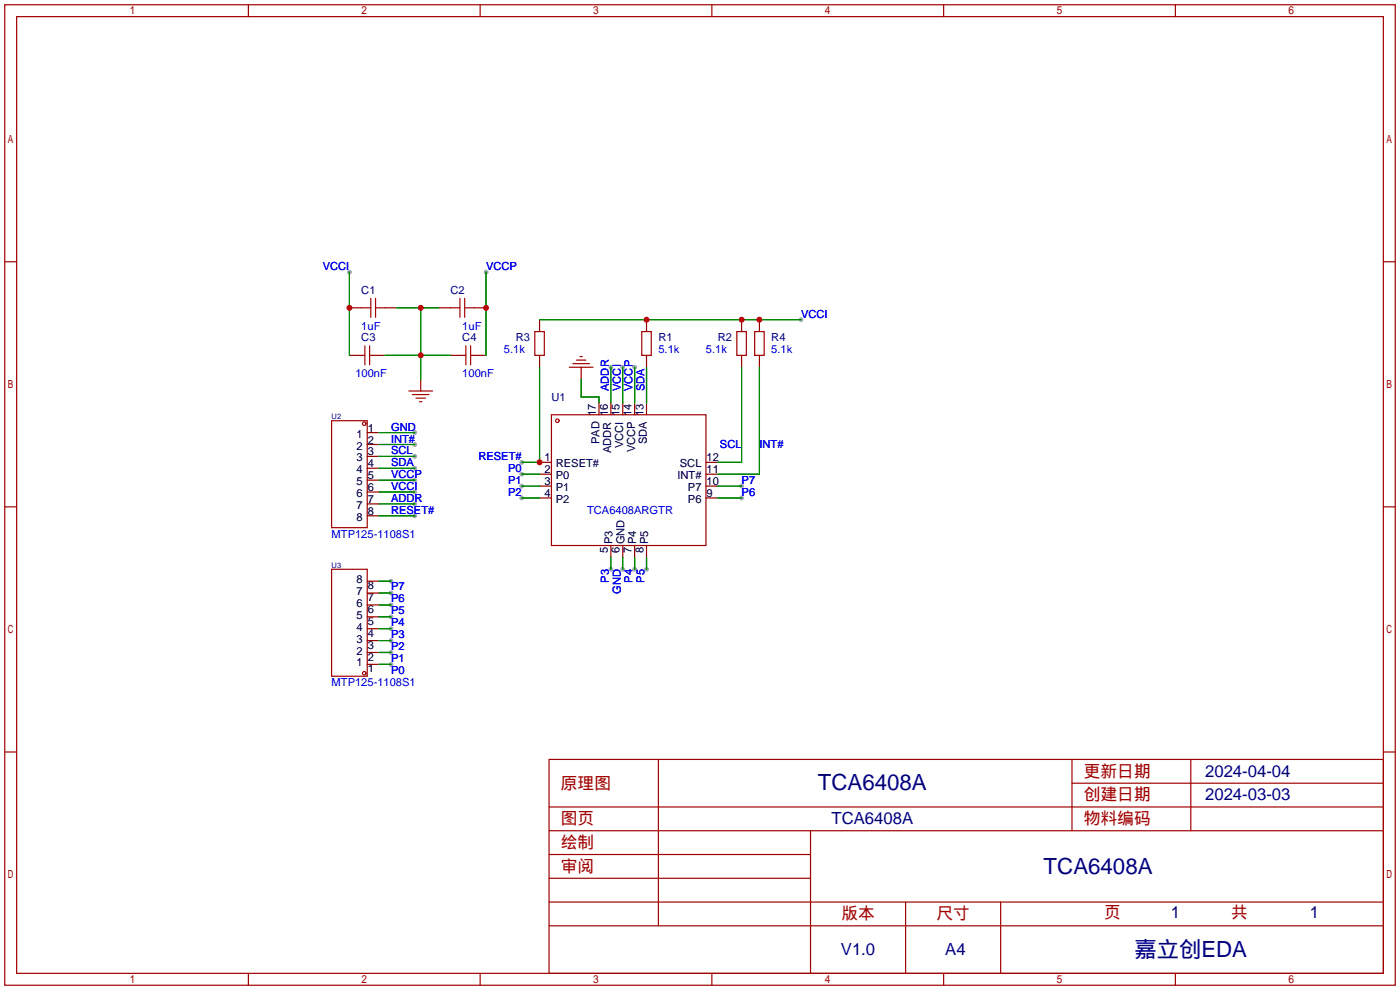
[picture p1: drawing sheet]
<svg xmlns="http://www.w3.org/2000/svg" width="299mm" height="212mm" viewBox="0 0 299 212" stroke-linecap="round" stroke-linejoin="round" font-family="sans-serif">
<g fill="#999">
<circle cx="111.5" cy="101.3" r=".51"/>
<circle cx="111.5" cy="103.9" r=".51"/>
<circle cx="111.5" cy="106.4" r=".51"/>
<circle cx="130.6" cy="121.7" r=".51"/>
<circle cx="135.6" cy="121.7" r=".51"/>
<circle cx="138.2" cy="121.7" r=".51"/>
<circle cx="158.5" cy="106.4" r=".51"/>
<circle cx="158.5" cy="103.9" r=".51"/>
<circle cx="83.6" cy="142" r=".51"/>
<circle cx="83.6" cy="139.4" r=".51"/>
<circle cx="83.6" cy="136.9" r=".51"/>
<circle cx="83.6" cy="134.4" r=".51"/>
<circle cx="83.6" cy="131.8" r=".51"/>
<circle cx="83.6" cy="129.3" r=".51"/>
<circle cx="83.6" cy="126.7" r=".51"/>
<circle cx="83.6" cy="124.2" r=".51"/>
<circle cx="74.7" cy="58.2" r=".51"/>
<circle cx="103.9" cy="58.2" r=".51"/>
<circle cx="88.6" cy="92.5" r=".51"/>
<circle cx="88.6" cy="110.2" r=".51"/>
<circle cx="130.6" cy="78.5" r=".51"/>
<circle cx="133.1" cy="78.5" r=".51"/>
<circle cx="135.6" cy="78.5" r=".51"/>
<circle cx="171.2" cy="68.3" r=".51"/>
<circle cx="88.6" cy="107.7" r=".51"/>
<circle cx="111.5" cy="98.8" r=".51"/>
<circle cx="88.6" cy="95" r=".51"/>
<circle cx="88.6" cy="97.5" r=".51"/>
<circle cx="88.6" cy="100.1" r=".51"/>
<circle cx="88.6" cy="102.6" r=".51"/>
<circle cx="88.6" cy="105.2" r=".51"/>
<circle cx="133.1" cy="121.7" r=".51"/>
</g>
<g fill="none" stroke="#a10000" stroke-width=".25">
<path d="M1 1h297.2v209.6h-297.2zM3.6 3.6h292.1v204.4h-292.1zM53.1 1v2.6M102.6 1v2.6M152.1 1v2.6M201.7 1v2.6M251.2 1v2.6M1 55.9h2.6M295.7 55.9h2.5M77.2 65.8h2M77.2 75.9h.8M78 73.9v4.1"/>
<path d="M79 73.9v4.1M79 75.9h.8M79.2 63.8v4M80.3 63.8v4M80.3 65.8h2M96.3 65.8h2M98.3 63.8v4M98.8 75.9h.8M99.3 65.8h2M99.3 63.8v4M99.6 73.9v4.1M100.6 75.9h.7"/>
<path d="M100.6 73.9v4.1M114.3 70.9h2v5h-2zM121.7 78.5h5M122.4 77.7h3.6M123.2 77h2M124 76.2h.5M137.2 70.9h2v5h-2zM157.5 70.9h2v5h-2zM161.3 70.9h2v5h-2zM70.9 89.9h7.6v22.9h-7.6zM87.4 83.6h5.1M88.1 84.3h3.6"/>
<path d="M88.9 85.1h2M89.7 85.9h.5M117.9 88.6h33v28h-33zM1 108.3h2.6M295.7 108.3h2.5M70.9 121.7h7.6v22.8h-7.6zM1 160.7h2.6M117.3 162.3h178.4v45.7h-178.4zM117.3 177.5h178.4M117.3 172.5h178.4M140.7 162.3v35.6M173.2 177.5v30.5"/>
<path d="M229.1 162.3v15.2M229.1 167.4h66.6M254.5 162.3v15.2M295.7 160.7h2.5M117.3 182.6h55.9M117.3 197.9h178.4M117.3 192.8h178.4M117.3 187.7h55.9M193.5 192.8v15.2M213.9 192.8v15.2M53.1 208v2.6M102.6 208v2.6"/>
<path d="M152.1 208v2.6M201.7 208v2.6M251.2 208v2.6"/>
<circle cx="77.9" cy="90.6" r=".38"/>
<circle cx="119.1" cy="89.9" r=".38"/>
<circle cx="77.9" cy="143.9" r=".38"/>
</g>
<g fill="none" stroke="#870000" stroke-width=".25">
<path d="M74.7 65.8h2.5M74.7 75.9h2.5M79.8 75.9h2.5M82.3 65.8h2.5M93.7 65.8h2.6M96.3 75.9h2.5M101.3 65.8h2.6M101.3 75.9h2.6M115.3 68.3v2.6M115.3 75.9v2.6M124.2 78.5v2.5M138.2 68.3v2.6"/>
<path d="M138.2 75.9v2.6M158.5 68.3v2.6M158.5 75.9v2.6M162.3 68.3v2.6M162.3 75.9v2.6M78.5 92.5h2.5M78.5 95h2.5M78.5 97.5h2.5M89.9 81v2.6M115.3 98.8h2.6M128 86.1v2.5M130.6 86.1v2.5"/>
<path d="M133.1 86.1v2.5M135.6 86.1v2.5M138.2 86.1v2.5M150.9 98.8h2.5M78.5 100.1h2.5M78.5 102.6h2.5M78.5 105.2h2.5M78.5 107.7h2.5M78.5 110.2h2.5M115.3 101.3h2.6M115.3 103.9h2.6M115.3 106.4h2.6"/>
<path d="M130.6 116.6v2.5M133.1 116.6v2.5M135.6 116.6v2.5M138.2 116.6v2.5M150.9 101.3h2.5M150.9 103.9h2.5M150.9 106.4h2.5M78.5 139.4h2.5M78.5 136.9h2.5M78.5 134.4h2.5M78.5 131.8h2.5M78.5 129.3h2.5"/>
<path d="M78.5 126.7h2.5M78.5 124.2h2.5M78.5 142h2.5"/>
</g>
<g fill="none" stroke="#008700" stroke-width=".25">
<path d="M74.7 58.2v17.7M103.9 58.2v17.7M82.3 75.9h14M84.8 65.8h8.9M89.9 65.8v15.2M115.3 68.3h55.9M115.3 78.5v20.3h-3.8M130.6 78.5v7.6M133.1 78.5v7.6M135.6 78.5v7.6M138.2 78.5v7.6M158.5 78.5v20.3h-5.1"/>
<path d="M162.3 78.5v22.8h-8.9M81 92.5h7.6M81 95h7.6M81 97.5h7.6M124.2 81v3.8h3.8v1.3M81 110.2h7.6M81 107.7h7.6M81 100.1h7.6M81 102.6h7.6M81 105.2h7.6M111.5 101.3h3.8M111.5 103.9h3.8"/>
<path d="M111.5 106.4h3.8M130.6 119.1v2.6M133.1 119.1v2.6M135.6 119.1v2.6M138.2 119.1v2.6M153.4 103.9h5.1M153.4 106.4h5.1M81 139.4h2.6M81 136.9h2.6M81 134.4h2.6M81 131.8h2.6M81 129.3h2.6"/>
<path d="M81 126.7h2.6M81 124.2h2.6M81 142h2.6"/>
</g>
<g fill="#c00">
<circle cx="89.9" cy="75.9" r=".63"/>
<circle cx="89.9" cy="65.8" r=".63"/>
<circle cx="74.7" cy="65.8" r=".63"/>
<circle cx="103.9" cy="65.8" r=".63"/>
<circle cx="158.5" cy="68.3" r=".63"/>
<circle cx="138.2" cy="68.3" r=".63"/>
<circle cx="162.3" cy="68.3" r=".63"/>
<circle cx="115.3" cy="98.8" r=".63"/>
</g>
<g font-size="4.8" fill="#000080">
<text x="174.8" y="168.9">TCA6408A</text>
<text x="223.1" y="186.7">TCA6408A</text>
<text x="242.5" y="204.5">嘉立创EDA</text>
</g>
<g font-size="3.6" fill="#a00000">
<text x="231.6" y="166">更新日期</text>
<text x="119.9" y="168.5">原理图</text>
<text x="231.6" y="171.1">创建日期</text>
<text x="119.9" y="176.2">图页</text>
<text x="231.6" y="176.2">物料编码</text>
<text x="119.9" y="181.2">绘制</text>
<text x="119.9" y="186.3">审阅</text>
<text x="179.8" y="196.5">版本</text>
<text x="200.1" y="196.5">尺寸</text>
<text x="236" y="196.2">页</text>
<text x="263.1" y="196.2">共</text>
</g>
<g font-size="3.6" fill="#000080">
<text x="257.6" y="166">2024-04-04</text>
<text x="257.6" y="171.1">2024-03-03</text>
<text x="177.7" y="176.2">TCA6408A</text>
<text x="250.2" y="196.2">1</text>
<text x="279.9" y="196.2">1</text>
<text x="179.7" y="204.1">V1.0</text>
<text x="202" y="204.1">A4</text>
</g>
<g font-size="2.4" fill="#00f">
<text x="69" y="57.7">VCCI</text>
<text x="103.9" y="57.7">VCCP</text>
<text x="77.2" y="70.4">1uF</text>
<text x="98.8" y="70.4">1uF</text>
<text x="171.2" y="67.9">VCCI</text>
<text x="107.7" y="75.5">5.1k</text>
<text x="140.7" y="75.5">5.1k</text>
<text x="150.9" y="75.5">5.1k</text>
<text x="164.8" y="75.5">5.1k</text>
<text x="75.9" y="80.6">100nF</text>
<text x="98.8" y="80.6">100nF</text>
<text x="130.1" y="83.6" transform="rotate(-90 130.1 83.6)">ADDR</text>
<text x="132.7" y="83.6" transform="rotate(-90 132.7 83.6)">VCCI</text>
<text x="135.2" y="83.6" transform="rotate(-90 135.2 83.6)">VCCP</text>
<text x="137.8" y="83.6" transform="rotate(-90 137.8 83.6)">SDA</text>
<text x="83.6" y="92">GND</text>
<text x="83.6" y="94.6">INT#</text>
<text x="153.9" y="95.8">SCL</text>
<text x="162.3" y="95.8">INT#</text>
<text x="83.6" y="97.1">SCL</text>
<text x="83.6" y="99.7">SDA</text>
<text x="102.2" y="98.4">RESET#</text>
<text x="108.6" y="100.9">P0</text>
<text x="83.6" y="107.3">ADDR</text>
<text x="83.6" y="102.2">VCCP</text>
<text x="83.6" y="104.7">VCCI</text>
<text x="108.6" y="103.5">P1</text>
<text x="108.6" y="106">P2</text>
<text x="158.5" y="106">P6</text>
<text x="158.5" y="103.5">P7</text>
<text x="83.6" y="109.8">RESET#</text>
<text x="125.5" y="109.8">TCA6408ARGTR</text>
<text x="70.9" y="114.9">MTP125-1108S1</text>
<text x="130.1" y="124.6" transform="rotate(-90 130.1 124.6)">P3</text>
<text x="135.2" y="124.6" transform="rotate(-90 135.2 124.6)">P4</text>
<text x="137.8" y="124.6" transform="rotate(-90 137.8 124.6)">P5</text>
<text x="83.6" y="131.2">P5</text>
<text x="83.6" y="128.7">P6</text>
<text x="83.6" y="126.2">P7</text>
<text x="132.7" y="127" transform="rotate(-90 132.7 127)">GND</text>
<text x="83.6" y="136.3">P3</text>
<text x="83.6" y="133.8">P4</text>
<text x="83.6" y="143.9">P0</text>
<text x="83.6" y="141.4">P1</text>
<text x="83.6" y="138.9">P2</text>
<text x="70.9" y="146.6">MTP125-1108S1</text>
</g>
<g font-size="2.4" fill="#000080">
<text x="77.2" y="62.8">C1</text>
<text x="96.3" y="62.8">C2</text>
<text x="77.2" y="73">C3</text>
<text x="98.8" y="73">C4</text>
<text x="110.2" y="73">R3</text>
<text x="140.7" y="73">R1</text>
<text x="153.4" y="73">R2</text>
<text x="164.8" y="73">R4</text>
<text x="117.9" y="85.7">U1</text>
</g>
<g font-size="2.4">
<text x="127.3" y="89" transform="rotate(-90 127.3 89)">17</text>
<text x="129.9" y="89" transform="rotate(-90 129.9 89)">16</text>
<text x="132.4" y="89" transform="rotate(-90 132.4 89)">15</text>
<text x="135" y="89" transform="rotate(-90 135 89)">14</text>
<text x="137.5" y="89" transform="rotate(-90 137.5 89)">13</text>
<text x="76.2" y="93.5">1</text>
<text x="78.6" y="92.3">1</text>
<text x="78.6" y="94.8">2</text>
<text x="128.1" y="95" transform="rotate(-90 128.1 95)">PAD</text>
<text x="133.2" y="95.8" transform="rotate(-90 133.2 95.8)">VCCI</text>
<text x="138.3" y="95" transform="rotate(-90 138.3 95)">SDA</text>
<text x="76.2" y="96.1">2</text>
<text x="76.2" y="98.6">3</text>
<text x="76.2" y="101.2">4</text>
<text x="78.6" y="97.3">3</text>
<text x="78.6" y="99.9">4</text>
<text x="116.4" y="98.6">1</text>
<text x="116.4" y="101.2">2</text>
<text x="118.8" y="99.9">RESET#</text>
<text x="130.6" y="96.8" transform="rotate(-90 130.6 96.8)">ADDR</text>
<text x="135.7" y="96.7" transform="rotate(-90 135.7 96.7)">VCCP</text>
<text x="145.3" y="99.9">SCL</text>
<text x="151" y="101.2">11</text>
<text x="151" y="98.6">12</text>
<text x="76.2" y="103.7">5</text>
<text x="76.2" y="106.2">6</text>
<text x="78.6" y="102.4">5</text>
<text x="78.6" y="105">6</text>
<text x="78.6" y="107.5">7</text>
<text x="116.4" y="103.7">3</text>
<text x="116.4" y="106.2">4</text>
<text x="118.8" y="102.4">P0</text>
<text x="118.8" y="105">P1</text>
<text x="118.8" y="107.5">P2</text>
<text x="144.8" y="102.4">INT#</text>
<text x="147" y="107.5">P6</text>
<text x="147" y="105">P7</text>
<text x="151" y="106.2">9</text>
<text x="151" y="103.7">10</text>
<text x="76.2" y="108.8">7</text>
<text x="76.2" y="111.3">8</text>
<text x="78.6" y="110">8</text>
<text x="129.9" y="118.3" transform="rotate(-90 129.9 118.3)">5</text>
<text x="130.9" y="116.3" transform="rotate(-90 130.9 116.3)">P3</text>
<text x="132.4" y="118.3" transform="rotate(-90 132.4 118.3)">6</text>
<text x="133.4" y="116.3" transform="rotate(-90 133.4 116.3)">GND</text>
<text x="135" y="118.3" transform="rotate(-90 135 118.3)">7</text>
<text x="136" y="116.3" transform="rotate(-90 136 116.3)">P4</text>
<text x="137.5" y="118.3" transform="rotate(-90 137.5 118.3)">8</text>
<text x="138.5" y="116.3" transform="rotate(-90 138.5 116.3)">P5</text>
<text x="76.2" y="124.7">8</text>
<text x="78.6" y="125.9">8</text>
<text x="76.2" y="129.7">6</text>
<text x="76.2" y="127.2">7</text>
<text x="78.6" y="131">6</text>
<text x="78.6" y="128.5">7</text>
<text x="76.2" y="137.4">3</text>
<text x="76.2" y="134.8">4</text>
<text x="76.2" y="132.3">5</text>
<text x="78.6" y="136.1">4</text>
<text x="78.6" y="133.6">5</text>
<text x="76.2" y="142.4">1</text>
<text x="76.2" y="139.9">2</text>
<text x="78.6" y="143.7">1</text>
<text x="78.6" y="141.2">2</text>
<text x="78.6" y="138.6">3</text>
</g>
<g font-size="1.6" fill="#000080">
<text x="70.9" y="89.6">U2</text>
<text x="70.9" y="121.4">U3</text>
</g>
</svg>
